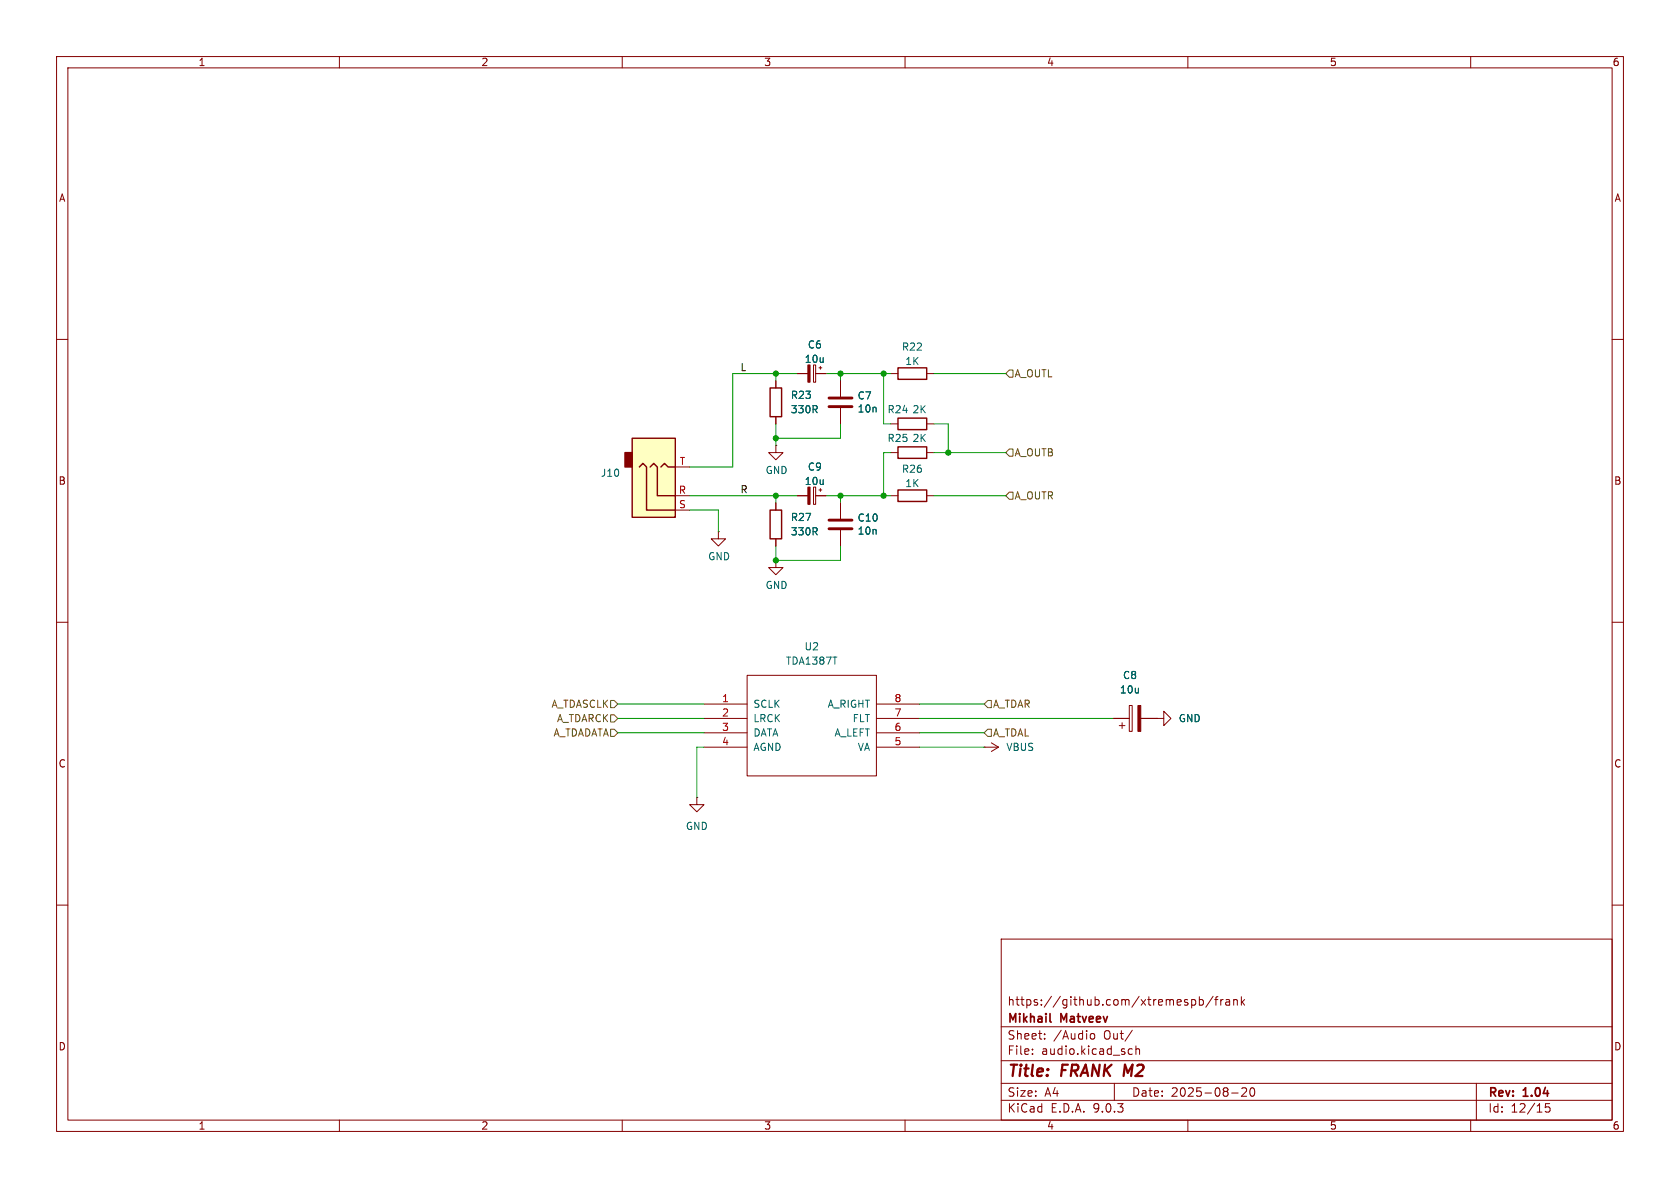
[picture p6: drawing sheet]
(kicad_sch
 (version 20250114)
 (generator "eeschema")
 (generator_version "9.0")
 (paper "A4")
 (title_block
  (title "FRANK M2")
  (date "2025-08-20")
  (rev "1.04")
  (company "Mikhail Matveev")
  (comment 1 "https://github.com/xtremespb/frank"))
 (lib_symbols
  (symbol "Device:C"
   (pin_numbers (hide yes))
   (pin_names
    (offset 0.254)) (exclude_from_sim no) (in_bom yes) (on_board yes)
   (property "Reference" "C" (at 0.635 2.54 0) (effects (font (size 1.27 1.27)) (justify left)))
   (property "Value" "C" (at 0.635 -2.54 0) (effects (font (size 1.27 1.27)) (justify left)))
   (property "Footprint" "" (at 0.9652 -3.81 0) (effects (font (size 1.27 1.27)) (hide yes)))
   (property "Datasheet" "~" (at 0 0 0) (effects (font (size 1.27 1.27)) (hide yes)))
   (property "Description" "Unpolarized capacitor" (at 0 0 0) (effects (font (size 1.27 1.27)) (hide yes)))
   (symbol "C_0_1"
    (polyline (pts (xy -2.032 0.762) (xy 2.032 0.762)) (stroke (width 0.508) (type default)) (fill (type none)))
    (polyline (pts (xy -2.032 -0.762) (xy 2.032 -0.762)) (stroke (width 0.508) (type default)) (fill (type none))))
   (symbol "C_1_1"
    (pin passive line (at 0 3.81 270) (length 2.794) (name "~" (effects (font (size 1.27 1.27)))) (number "1" (effects (font (size 1.27 1.27)))))
    (pin passive line (at 0 -3.81 90) (length 2.794) (name "~" (effects (font (size 1.27 1.27)))) (number "2" (effects (font (size 1.27 1.27))))))
   (embedded_fonts no))
  (symbol "Device:C_Polarized"
   (pin_numbers (hide yes))
   (pin_names
    (offset 0.254)) (exclude_from_sim no) (in_bom yes) (on_board yes)
   (property "Reference" "C" (at 0.635 2.54 0) (effects (font (size 1.27 1.27)) (justify left)))
   (property "Value" "C_Polarized" (at 0.635 -2.54 0) (effects (font (size 1.27 1.27)) (justify left)))
   (property "Footprint" "" (at 0.9652 -3.81 0) (effects (font (size 1.27 1.27)) (hide yes)))
   (property "Datasheet" "~" (at 0 0 0) (effects (font (size 1.27 1.27)) (hide yes)))
   (property "Description" "Polarized capacitor" (at 0 0 0) (effects (font (size 1.27 1.27)) (hide yes)))
   (symbol "C_Polarized_0_1"
    (rectangle (start -2.286 0.508) (end 2.286 1.016) (stroke (width 0) (type default)) (fill (type none)))
    (polyline (pts (xy -1.778 2.286) (xy -0.762 2.286)) (stroke (width 0) (type default)) (fill (type none)))
    (polyline (pts (xy -1.27 2.794) (xy -1.27 1.778)) (stroke (width 0) (type default)) (fill (type none)))
    (rectangle (start 2.286 -0.508) (end -2.286 -1.016) (stroke (width 0) (type default)) (fill (type outline))))
   (symbol "C_Polarized_1_1"
    (pin passive line (at 0 3.81 270) (length 2.794) (name "~" (effects (font (size 1.27 1.27)))) (number "1" (effects (font (size 1.27 1.27)))))
    (pin passive line (at 0 -3.81 90) (length 2.794) (name "~" (effects (font (size 1.27 1.27)))) (number "2" (effects (font (size 1.27 1.27))))))
   (embedded_fonts no))
  (symbol "Device:C_Polarized_Small"
   (pin_numbers (hide yes))
   (pin_names
    (offset 0.254) (hide yes)) (exclude_from_sim no) (in_bom yes) (on_board yes)
   (property "Reference" "C" (at 0.254 1.778 0) (effects (font (size 1.27 1.27)) (justify left)))
   (property "Value" "C_Polarized_Small" (at 0.254 -2.032 0) (effects (font (size 1.27 1.27)) (justify left)))
   (property "Footprint" "" (at 0 0 0) (effects (font (size 1.27 1.27)) (hide yes)))
   (property "Datasheet" "~" (at 0 0 0) (effects (font (size 1.27 1.27)) (hide yes)))
   (property "Description" "Polarized capacitor, small symbol" (at 0 0 0) (effects (font (size 1.27 1.27)) (hide yes)))
   (symbol "C_Polarized_Small_0_1"
    (rectangle (start -1.524 0.6858) (end 1.524 0.3048) (stroke (width 0) (type default)) (fill (type none)))
    (rectangle (start -1.524 -0.3048) (end 1.524 -0.6858) (stroke (width 0) (type default)) (fill (type outline)))
    (polyline (pts (xy -1.27 1.524) (xy -0.762 1.524)) (stroke (width 0) (type default)) (fill (type none)))
    (polyline (pts (xy -1.016 1.27) (xy -1.016 1.778)) (stroke (width 0) (type default)) (fill (type none))))
   (symbol "C_Polarized_Small_1_1"
    (pin passive line (at 0 2.54 270) (length 1.8542) (name "~" (effects (font (size 1.27 1.27)))) (number "1" (effects (font (size 1.27 1.27)))))
    (pin passive line (at 0 -2.54 90) (length 1.8542) (name "~" (effects (font (size 1.27 1.27)))) (number "2" (effects (font (size 1.27 1.27))))))
   (embedded_fonts no))
  (symbol "Device:R"
   (pin_numbers (hide yes))
   (pin_names
    (offset 0)) (exclude_from_sim no) (in_bom yes) (on_board yes)
   (property "Reference" "R" (at 2.032 0 90) (effects (font (size 1.27 1.27))))
   (property "Value" "R" (at 0 0 90) (effects (font (size 1.27 1.27))))
   (property "Footprint" "" (at -1.778 0 90) (effects (font (size 1.27 1.27)) (hide yes)))
   (property "Datasheet" "~" (at 0 0 0) (effects (font (size 1.27 1.27)) (hide yes)))
   (property "Description" "Resistor" (at 0 0 0) (effects (font (size 1.27 1.27)) (hide yes)))
   (symbol "R_0_1"
    (rectangle (start -1.016 -2.54) (end 1.016 2.54) (stroke (width 0.254) (type default)) (fill (type none))))
   (symbol "R_1_1"
    (pin passive line (at 0 3.81 270) (length 1.27) (name "~" (effects (font (size 1.27 1.27)))) (number "1" (effects (font (size 1.27 1.27)))))
    (pin passive line (at 0 -3.81 90) (length 1.27) (name "~" (effects (font (size 1.27 1.27)))) (number "2" (effects (font (size 1.27 1.27))))))
   (embedded_fonts no))
  (symbol "FRANK:AudioJack_3.5mm" (exclude_from_sim no) (in_bom yes) (on_board yes)
   (property "Reference" "AJ2" (at -7.1119 -4.0097 0) (effects (font (size 1.27 1.27)) (justify right)))
   (property "Value" "Audio Out" (at 2.54 -11.43 0) (effects (font (size 1.27 1.27)) (justify right) (hide yes)))
   (property "Footprint" "LIBS:Jack_3.5mm" (at 0 0 0) (effects (font (size 1.27 1.27)) (hide yes)))
   (property "Datasheet" "~" (at 0 0 0) (effects (font (size 1.27 1.27)) (hide yes)))
   (property "Description" "" (at 0 0 0) (effects (font (size 1.27 1.27)) (hide yes)))
   (symbol "AudioJack_3.5mm_0_1"
    (rectangle (start -5.08 -5.08) (end -6.35 -7.62) (stroke (width 0.254) (type default)) (fill (type outline)))
    (polyline (pts (xy -1.905 -5.08) (xy -1.27 -5.715) (xy -0.635 -5.08) (xy -0.635 0) (xy 2.54 0)) (stroke (width 0.254) (type default)) (fill (type none)))
    (polyline (pts (xy 0 -5.08) (xy 0.635 -5.715) (xy 1.27 -5.08) (xy 2.54 -5.08)) (stroke (width 0.254) (type default)) (fill (type none)))
    (rectangle (start 2.54 3.81) (end -5.08 -10.16) (stroke (width 0.254) (type default)) (fill (type background)))
    (polyline (pts (xy 2.54 2.54) (xy -2.54 2.54) (xy -2.54 -5.08) (xy -3.175 -5.715) (xy -3.81 -5.08)) (stroke (width 0.254) (type default)) (fill (type none))))
   (symbol "AudioJack_3.5mm_1_1"
    (pin passive line (at 5.08 2.54 180) (length 2.54) (name "~" (effects (font (size 1.27 1.27)))) (number "S" (effects (font (size 1.27 1.27)))))
    (pin passive line (at 5.08 0 180) (length 2.54) (name "~" (effects (font (size 1.27 1.27)))) (number "R" (effects (font (size 1.27 1.27)))))
    (pin passive line (at 5.08 -5.08 180) (length 2.54) (name "~" (effects (font (size 1.27 1.27)))) (number "T" (effects (font (size 1.27 1.27))))))
   (embedded_fonts no))
  (symbol "FRANK:TDA1387T"
   (pin_names
    (offset 1.016)) (exclude_from_sim no) (in_bom yes) (on_board yes)
   (property "Reference" "TDA1" (at 0 13.97 0) (effects (font (size 1.27 1.27))))
   (property "Value" "TDA1387T" (at 0 11.43 0) (effects (font (size 1.27 1.27))))
   (property "Footprint" "MODULE" (at 0 0 0) (effects (font (size 1.27 1.27)) (hide yes)))
   (property "Datasheet" "DOCUMENTATION" (at 0 0 0) (effects (font (size 1.27 1.27)) (hide yes)))
   (property "Description" "" (at 0 0 0) (effects (font (size 1.27 1.27)) (hide yes)))
   (symbol "TDA1387T_1_0"
    (rectangle (start -11.43 -8.89) (end 11.43 8.89) (stroke (width 0) (type solid)) (fill (type none))))
   (symbol "TDA1387T_1_1"
    (pin input line (at -19.05 3.81 0) (length 7.62) (name "SCLK" (effects (font (size 1.27 1.27)))) (number "1" (effects (font (size 1.27 1.27)))))
    (pin input line (at -19.05 1.27 0) (length 7.62) (name "LRCK" (effects (font (size 1.27 1.27)))) (number "2" (effects (font (size 1.27 1.27)))))
    (pin input line (at -19.05 -1.27 0) (length 7.62) (name "DATA" (effects (font (size 1.27 1.27)))) (number "3" (effects (font (size 1.27 1.27)))))
    (pin input line (at -19.05 -3.81 0) (length 7.62) (name "AGND" (effects (font (size 1.27 1.27)))) (number "4" (effects (font (size 1.27 1.27)))))
    (pin input line (at 19.05 3.81 180) (length 7.62) (name "A_RIGHT" (effects (font (size 1.27 1.27)))) (number "8" (effects (font (size 1.27 1.27)))))
    (pin input line (at 19.05 1.27 180) (length 7.62) (name "FLT" (effects (font (size 1.27 1.27)))) (number "7" (effects (font (size 1.27 1.27)))))
    (pin input line (at 19.05 -1.27 180) (length 7.62) (name "A_LEFT" (effects (font (size 1.27 1.27)))) (number "6" (effects (font (size 1.27 1.27)))))
    (pin input line (at 19.05 -3.81 180) (length 7.62) (name "VA" (effects (font (size 1.27 1.27)))) (number "5" (effects (font (size 1.27 1.27))))))
   (embedded_fonts no))
  (symbol "GND_1"
   (power)
   (pin_numbers (hide yes))
   (pin_names
    (offset 0) (hide yes)) (exclude_from_sim no) (in_bom yes) (on_board yes)
   (property "Reference" "#PWR" (at 0 -6.35 0) (effects (font (size 1.27 1.27)) (hide yes)))
   (property "Value" "GND" (at 0 -3.81 0) (effects (font (size 1.27 1.27))))
   (property "Footprint" "" (at 0 0 0) (effects (font (size 1.27 1.27)) (hide yes)))
   (property "Datasheet" "" (at 0 0 0) (effects (font (size 1.27 1.27)) (hide yes)))
   (property "Description" "Power symbol creates a global label with name \"GND\" , ground" (at 0 0 0) (effects (font (size 1.27 1.27)) (hide yes)))
   (symbol "GND_1_0_1"
    (polyline (pts (xy 0 0) (xy 0 -1.27) (xy 1.27 -1.27) (xy 0 -2.54) (xy -1.27 -1.27) (xy 0 -1.27)) (stroke (width 0) (type default)) (fill (type none))))
   (symbol "GND_1_1_1"
    (pin power_in line (at 0 0 270) (length 0) (name "~" (effects (font (size 1.27 1.27)))) (number "1" (effects (font (size 1.27 1.27))))))
   (embedded_fonts no))
  (symbol "GND_2"
   (power)
   (pin_numbers (hide yes))
   (pin_names
    (offset 0) (hide yes)) (exclude_from_sim no) (in_bom yes) (on_board yes)
   (property "Reference" "#PWR" (at 0 -6.35 0) (effects (font (size 1.27 1.27)) (hide yes)))
   (property "Value" "GND" (at 0 -3.81 0) (effects (font (size 1.27 1.27))))
   (property "Footprint" "" (at 0 0 0) (effects (font (size 1.27 1.27)) (hide yes)))
   (property "Datasheet" "" (at 0 0 0) (effects (font (size 1.27 1.27)) (hide yes)))
   (property "Description" "Power symbol creates a global label with name \"GND\" , ground" (at 0 0 0) (effects (font (size 1.27 1.27)) (hide yes)))
   (symbol "GND_2_0_1"
    (polyline (pts (xy 0 0) (xy 0 -1.27) (xy 1.27 -1.27) (xy 0 -2.54) (xy -1.27 -1.27) (xy 0 -1.27)) (stroke (width 0) (type default)) (fill (type none))))
   (symbol "GND_2_1_1"
    (pin power_in line (at 0 0 270) (length 0) (name "~" (effects (font (size 1.27 1.27)))) (number "1" (effects (font (size 1.27 1.27))))))
   (embedded_fonts no))
  (symbol "GND_3"
   (power)
   (pin_numbers (hide yes))
   (pin_names
    (offset 0) (hide yes)) (exclude_from_sim no) (in_bom yes) (on_board yes)
   (property "Reference" "#PWR" (at 0 -6.35 0) (effects (font (size 1.27 1.27)) (hide yes)))
   (property "Value" "GND" (at 0 -3.81 0) (effects (font (size 1.27 1.27))))
   (property "Footprint" "" (at 0 0 0) (effects (font (size 1.27 1.27)) (hide yes)))
   (property "Datasheet" "" (at 0 0 0) (effects (font (size 1.27 1.27)) (hide yes)))
   (property "Description" "Power symbol creates a global label with name \"GND\" , ground" (at 0 0 0) (effects (font (size 1.27 1.27)) (hide yes)))
   (symbol "GND_3_0_1"
    (polyline (pts (xy 0 0) (xy 0 -1.27) (xy 1.27 -1.27) (xy 0 -2.54) (xy -1.27 -1.27) (xy 0 -1.27)) (stroke (width 0) (type default)) (fill (type none))))
   (symbol "GND_3_1_1"
    (pin power_in line (at 0 0 270) (length 0) (name "~" (effects (font (size 1.27 1.27)))) (number "1" (effects (font (size 1.27 1.27))))))
   (embedded_fonts no))
  (symbol "GND_6"
   (power)
   (pin_numbers (hide yes))
   (pin_names
    (offset 0) (hide yes)) (exclude_from_sim no) (in_bom yes) (on_board yes)
   (property "Reference" "#PWR" (at 0 -6.35 0) (effects (font (size 1.27 1.27)) (hide yes)))
   (property "Value" "GND" (at 0 -3.81 0) (effects (font (size 1.27 1.27))))
   (property "Footprint" "" (at 0 0 0) (effects (font (size 1.27 1.27)) (hide yes)))
   (property "Datasheet" "" (at 0 0 0) (effects (font (size 1.27 1.27)) (hide yes)))
   (property "Description" "Power symbol creates a global label with name \"GND\" , ground" (at 0 0 0) (effects (font (size 1.27 1.27)) (hide yes)))
   (symbol "GND_6_0_1"
    (polyline (pts (xy 0 0) (xy 0 -1.27) (xy 1.27 -1.27) (xy 0 -2.54) (xy -1.27 -1.27) (xy 0 -1.27)) (stroke (width 0) (type default)) (fill (type none))))
   (symbol "GND_6_1_1"
    (pin power_in line (at 0 0 270) (length 0) (name "~" (effects (font (size 1.27 1.27)))) (number "1" (effects (font (size 1.27 1.27))))))
   (embedded_fonts no))
  (symbol "power:GND"
   (power)
   (pin_numbers (hide yes))
   (pin_names
    (offset 0) (hide yes)) (exclude_from_sim no) (in_bom yes) (on_board yes)
   (property "Reference" "#PWR" (at 0 -6.35 0) (effects (font (size 1.27 1.27)) (hide yes)))
   (property "Value" "GND" (at 0 -3.81 0) (effects (font (size 1.27 1.27))))
   (property "Footprint" "" (at 0 0 0) (effects (font (size 1.27 1.27)) (hide yes)))
   (property "Datasheet" "" (at 0 0 0) (effects (font (size 1.27 1.27)) (hide yes)))
   (property "Description" "Power symbol creates a global label with name \"GND\" , ground" (at 0 0 0) (effects (font (size 1.27 1.27)) (hide yes)))
   (symbol "GND_0_1"
    (polyline (pts (xy 0 0) (xy 0 -1.27) (xy 1.27 -1.27) (xy 0 -2.54) (xy -1.27 -1.27) (xy 0 -1.27)) (stroke (width 0) (type default)) (fill (type none))))
   (symbol "GND_1_1"
    (pin power_in line (at 0 0 270) (length 0) (name "~" (effects (font (size 1.27 1.27)))) (number "1" (effects (font (size 1.27 1.27))))))
   (embedded_fonts no))
  (symbol "power:VBUS"
   (power)
   (pin_numbers (hide yes))
   (pin_names
    (offset 0) (hide yes)) (exclude_from_sim no) (in_bom yes) (on_board yes)
   (property "Reference" "#PWR" (at 0 -3.81 0) (effects (font (size 1.27 1.27)) (hide yes)))
   (property "Value" "VBUS" (at 0 3.556 0) (effects (font (size 1.27 1.27))))
   (property "Footprint" "" (at 0 0 0) (effects (font (size 1.27 1.27)) (hide yes)))
   (property "Datasheet" "" (at 0 0 0) (effects (font (size 1.27 1.27)) (hide yes)))
   (property "Description" "Power symbol creates a global label with name \"VBUS\"" (at 0 0 0) (effects (font (size 1.27 1.27)) (hide yes)))
   (symbol "VBUS_0_1"
    (polyline (pts (xy -0.762 1.27) (xy 0 2.54)) (stroke (width 0) (type default)) (fill (type none)))
    (polyline (pts (xy 0 2.54) (xy 0.762 1.27)) (stroke (width 0) (type default)) (fill (type none)))
    (polyline (pts (xy 0 0) (xy 0 2.54)) (stroke (width 0) (type default)) (fill (type none))))
   (symbol "VBUS_1_1"
    (pin power_in line (at 0 0 90) (length 0) (name "~" (effects (font (size 1.27 1.27)))) (number "1" (effects (font (size 1.27 1.27))))))
   (embedded_fonts no)))
 (junction
  (at 137.16 66.04)
  (diameter 0)
  (color 0 0 0 0))
 (junction
  (at 156.21 87.63)
  (diameter 0)
  (color 0 0 0 0))
 (junction
  (at 137.16 77.47)
  (diameter 0)
  (color 0 0 0 0))
 (junction
  (at 167.64 80.01)
  (diameter 0)
  (color 0 0 0 0))
 (junction
  (at 137.16 99.06)
  (diameter 0)
  (color 0 0 0 0))
 (junction
  (at 148.59 87.63)
  (diameter 0)
  (color 0 0 0 0))
 (junction
  (at 137.16 87.63)
  (diameter 0)
  (color 0 0 0 0))
 (junction
  (at 156.21 66.04)
  (diameter 0)
  (color 0 0 0 0))
 (junction
  (at 148.59 66.04)
  (diameter 0)
  (color 0 0 0 0))
 (wire
  (pts (xy 148.59 87.63) (xy 156.21 87.63))
  (stroke (width 0) (type default)))
 (wire
  (pts (xy 148.59 87.63) (xy 146.05 87.63))
  (stroke (width 0) (type default)))
 (wire
  (pts (xy 148.59 66.04) (xy 156.21 66.04))
  (stroke (width 0) (type default)))
 (wire
  (pts (xy 129.54 66.04) (xy 137.16 66.04))
  (stroke (width 0) (type default)))
 (wire
  (pts (xy 109.22 124.46) (xy 124.46 124.46))
  (stroke (width 0) (type default)))
 (wire
  (pts (xy 157.48 80.01) (xy 156.21 80.01))
  (stroke (width 0) (type default)))
 (wire
  (pts (xy 148.59 99.06) (xy 137.16 99.06))
  (stroke (width 0) (type default)))
 (wire
  (pts (xy 121.92 90.17) (xy 127 90.17))
  (stroke (width 0) (type default)))
 (wire
  (pts (xy 137.16 74.93) (xy 137.16 77.47))
  (stroke (width 0) (type default)))
 (wire
  (pts (xy 156.21 87.63) (xy 157.48 87.63))
  (stroke (width 0) (type default)))
 (wire
  (pts (xy 148.59 77.47) (xy 137.16 77.47))
  (stroke (width 0) (type default)))
 (wire
  (pts (xy 148.59 66.04) (xy 146.05 66.04))
  (stroke (width 0) (type default)))
 (wire
  (pts (xy 121.92 82.55) (xy 129.54 82.55))
  (stroke (width 0) (type default)))
 (wire
  (pts (xy 162.56 129.54) (xy 173.99 129.54))
  (stroke (width 0) (type default)))
 (wire
  (pts (xy 121.92 87.63) (xy 137.16 87.63))
  (stroke (width 0) (type default)))
 (wire
  (pts (xy 109.22 129.54) (xy 124.46 129.54))
  (stroke (width 0) (type default)))
 (wire
  (pts (xy 156.21 66.04) (xy 157.48 66.04))
  (stroke (width 0) (type default)))
 (wire
  (pts (xy 140.97 87.63) (xy 137.16 87.63))
  (stroke (width 0) (type default)))
 (wire
  (pts (xy 167.64 80.01) (xy 165.1 80.01))
  (stroke (width 0) (type default)))
 (wire
  (pts (xy 148.59 67.31) (xy 148.59 66.04))
  (stroke (width 0) (type default)))
 (wire
  (pts (xy 148.59 74.93) (xy 148.59 77.47))
  (stroke (width 0) (type default)))
 (wire
  (pts (xy 157.48 74.93) (xy 156.21 74.93))
  (stroke (width 0) (type default)))
 (wire
  (pts (xy 162.56 132.08) (xy 173.99 132.08))
  (stroke (width 0) (type default)))
 (wire
  (pts (xy 137.16 66.04) (xy 137.16 67.31))
  (stroke (width 0) (type default)))
 (wire
  (pts (xy 137.16 77.47) (xy 137.16 78.74))
  (stroke (width 0) (type default)))
 (wire
  (pts (xy 162.56 124.46) (xy 173.99 124.46))
  (stroke (width 0) (type default)))
 (wire
  (pts (xy 165.1 66.04) (xy 177.8 66.04))
  (stroke (width 0) (type default)))
 (wire
  (pts (xy 137.16 87.63) (xy 137.16 88.9))
  (stroke (width 0) (type default)))
 (wire
  (pts (xy 165.1 74.93) (xy 167.64 74.93))
  (stroke (width 0) (type default)))
 (wire
  (pts (xy 165.1 87.63) (xy 177.8 87.63))
  (stroke (width 0) (type default)))
 (wire
  (pts (xy 162.56 127) (xy 196.85 127))
  (stroke (width 0) (type default)))
 (wire
  (pts (xy 129.54 66.04) (xy 129.54 82.55))
  (stroke (width 0) (type default)))
 (wire
  (pts (xy 137.16 96.52) (xy 137.16 99.06))
  (stroke (width 0) (type default)))
 (wire
  (pts (xy 167.64 80.01) (xy 177.8 80.01))
  (stroke (width 0) (type default)))
 (wire
  (pts (xy 167.64 74.93) (xy 167.64 80.01))
  (stroke (width 0) (type default)))
 (wire
  (pts (xy 148.59 96.52) (xy 148.59 99.06))
  (stroke (width 0) (type default)))
 (wire
  (pts (xy 127 90.17) (xy 127 93.98))
  (stroke (width 0) (type default)))
 (wire
  (pts (xy 140.97 66.04) (xy 137.16 66.04))
  (stroke (width 0) (type default)))
 (wire
  (pts (xy 148.59 88.9) (xy 148.59 87.63))
  (stroke (width 0) (type default)))
 (wire
  (pts (xy 124.46 132.08) (xy 123.19 132.08))
  (stroke (width 0) (type default)))
 (wire
  (pts (xy 109.22 127) (xy 124.46 127))
  (stroke (width 0) (type default)))
 (wire
  (pts (xy 156.21 80.01) (xy 156.21 87.63))
  (stroke (width 0) (type default)))
 (wire
  (pts (xy 123.19 132.08) (xy 123.19 140.97))
  (stroke (width 0) (type default)))
 (wire
  (pts (xy 156.21 66.04) (xy 156.21 74.93))
  (stroke (width 0) (type default)))
 (label "L"
  (at 130.81 66.04 0)
  (effects (font (size 1.27 1.27)) (justify left bottom)))
 (label "R"
  (at 130.81 87.63 0)
  (effects (font (size 1.27 1.27)) (justify left bottom)))
 (hierarchical_label "A_OUTL"
  (shape input)
  (at 177.8 66.04 0)
  (effects (font (size 1.27 1.27)) (justify left)))
 (hierarchical_label "A_OUTB"
  (shape input)
  (at 177.8 80.01 0)
  (effects (font (size 1.27 1.27)) (justify left)))
 (hierarchical_label "A_TDAL"
  (shape input)
  (at 173.99 129.54 0)
  (effects (font (size 1.27 1.27)) (justify left)))
 (hierarchical_label "A_TDASCLK"
  (shape input)
  (at 109.22 124.46 180)
  (effects (font (size 1.27 1.27)) (justify right)))
 (hierarchical_label "A_TDAR"
  (shape input)
  (at 173.99 124.46 0)
  (effects (font (size 1.27 1.27)) (justify left)))
 (hierarchical_label "A_TDARCK"
  (shape input)
  (at 109.22 127 180)
  (effects (font (size 1.27 1.27)) (justify right)))
 (hierarchical_label "A_OUTR"
  (shape input)
  (at 177.8 87.63 0)
  (effects (font (size 1.27 1.27)) (justify left)))
 (hierarchical_label "A_TDADATA"
  (shape input)
  (at 109.22 129.54 180)
  (effects (font (size 1.27 1.27)) (justify right)))
 (symbol
  (lib_id "power:GND")
  (at 123.19 140.97 0)
  (unit 1)
  (exclude_from_sim no)
  (in_bom yes)
  (on_board yes)
  (dnp no)
  (fields_autoplaced yes)
  (property "Reference" "#PWR043" (at 123.19 147.32 0) (effects (font (size 1.27 1.27)) (hide yes)))
  (property "Value" "GND" (at 123.19 146.05 0) (effects (font (size 1.27 1.27))))
  (property "Footprint" "" (at 123.19 140.97 0) (effects (font (size 1.27 1.27)) (hide yes)))
  (property "Datasheet" "" (at 123.19 140.97 0) (effects (font (size 1.27 1.27)) (hide yes)))
  (property "Description" "Power symbol creates a global label with name \"GND\" , ground" (at 123.19 140.97 0) (effects (font (size 1.27 1.27)) (hide yes)))
  (pin "1"))
 (symbol
  (lib_id "Device:R")
  (at 161.29 74.93 90)
  (unit 1)
  (exclude_from_sim no)
  (in_bom yes)
  (on_board yes)
  (dnp no)
  (property "Reference" "R24" (at 158.75 72.39 90) (effects (font (size 1.27 1.27))))
  (property "Value" "2K" (at 162.56 72.39 90) (effects (font (size 1.27 1.27))))
  (property "Footprint" "FRANK:Resistor (0805)" (at 161.29 76.708 90) (effects (font (size 1.27 1.27)) (hide yes)))
  (property "Datasheet" "https://www.vishay.com/docs/28952/mcs0402at-mct0603at-mcu0805at-mca1206at.pdf" (at 161.29 74.93 0) (effects (font (size 1.27 1.27)) (hide yes)))
  (property "Description" "" (at 161.29 74.93 0) (effects (font (size 1.27 1.27)) (hide yes)))
  (property "AliExpress" "https://www.aliexpress.com/item/1005005945735199.html" (at 161.29 74.93 0) (effects (font (size 1.27 1.27)) (hide yes)))
  (pin "1")
  (pin "2"))
 (symbol
  (lib_id "Device:C_Polarized_Small")
  (at 143.51 87.63 270)
  (unit 1)
  (exclude_from_sim no)
  (in_bom yes)
  (on_board yes)
  (dnp no)
  (fields_autoplaced yes)
  (property "Reference" "C9" (at 144.0561 82.5332 90) (effects (font (size 1.27 1.27))))
  (property "Value" "10u" (at 144.0561 85.0701 90) (effects (font (size 1.27 1.27))))
  (property "Footprint" "FRANK:Capacitor (3528, tantalum, polar)" (at 143.51 87.63 0) (effects (font (size 1.27 1.27)) (hide yes)))
  (property "Datasheet" "https://eu.mouser.com/datasheet/2/447/KEM_T2005_T491-3316937.pdf" (at 143.51 87.63 0) (effects (font (size 1.27 1.27)) (hide yes)))
  (property "Description" "" (at 143.51 87.63 0) (effects (font (size 1.27 1.27)) (hide yes)))
  (property "AliExpress" "https://www.aliexpress.com/item/1005006870280809.html" (at 143.51 87.63 0) (effects (font (size 1.27 1.27)) (hide yes)))
  (pin "1")
  (pin "2"))
 (symbol
  (lib_id "Device:C_Polarized")
  (at 200.66 127 90)
  (unit 1)
  (exclude_from_sim no)
  (in_bom yes)
  (on_board yes)
  (dnp no)
  (fields_autoplaced yes)
  (property "Reference" "C8" (at 199.771 119.38 90) (effects (font (size 1.27 1.27))))
  (property "Value" "10u" (at 199.771 121.92 90) (effects (font (size 1.27 1.27))))
  (property "Footprint" "FRANK:Capacitor (3528, tantalum, polar)" (at 204.47 126.0348 0) (effects (font (size 1.27 1.27)) (hide yes)))
  (property "Datasheet" "https://eu.mouser.com/datasheet/2/447/KEM_T2005_T491-3316937.pdf" (at 200.66 127 0) (effects (font (size 1.27 1.27)) (hide yes)))
  (property "Description" "Polarized capacitor" (at 200.66 127 0) (effects (font (size 1.27 1.27)) (hide yes)))
  (property "AliExpress" "https://www.aliexpress.com/item/1005006870280809.html" (at 200.66 127 0) (effects (font (size 1.27 1.27)) (hide yes)))
  (pin "2")
  (pin "1"))
 (symbol
  (lib_id "Device:R")
  (at 161.29 87.63 90)
  (unit 1)
  (exclude_from_sim no)
  (in_bom yes)
  (on_board yes)
  (dnp no)
  (fields_autoplaced yes)
  (property "Reference" "R26" (at 161.29 82.9142 90) (effects (font (size 1.27 1.27))))
  (property "Value" "1K" (at 161.29 85.4511 90) (effects (font (size 1.27 1.27))))
  (property "Footprint" "FRANK:Resistor (0805)" (at 161.29 89.408 90) (effects (font (size 1.27 1.27)) (hide yes)))
  (property "Datasheet" "https://www.vishay.com/docs/28952/mcs0402at-mct0603at-mcu0805at-mca1206at.pdf" (at 161.29 87.63 0) (effects (font (size 1.27 1.27)) (hide yes)))
  (property "Description" "" (at 161.29 87.63 0) (effects (font (size 1.27 1.27)) (hide yes)))
  (property "AliExpress" "https://www.aliexpress.com/item/1005005945735199.html" (at 161.29 87.63 0) (effects (font (size 1.27 1.27)) (hide yes)))
  (pin "1")
  (pin "2"))
 (symbol
  (lib_id "Device:R")
  (at 137.16 92.71 0)
  (unit 1)
  (exclude_from_sim no)
  (in_bom yes)
  (on_board yes)
  (dnp no)
  (fields_autoplaced yes)
  (property "Reference" "R27" (at 139.7 91.4399 0) (effects (font (size 1.27 1.27)) (justify left)))
  (property "Value" "330R" (at 139.7 93.9799 0) (effects (font (size 1.27 1.27)) (justify left)))
  (property "Footprint" "FRANK:Resistor (0805)" (at 135.382 92.71 90) (effects (font (size 1.27 1.27)) (hide yes)))
  (property "Datasheet" "https://www.vishay.com/docs/28952/mcs0402at-mct0603at-mcu0805at-mca1206at.pdf" (at 137.16 92.71 0) (effects (font (size 1.27 1.27)) (hide yes)))
  (property "Description" "" (at 137.16 92.71 0) (effects (font (size 1.27 1.27)) (hide yes)))
  (property "AliExpress" "https://www.aliexpress.com/item/1005005945735199.html" (at 137.16 92.71 0) (effects (font (size 1.27 1.27)) (hide yes)))
  (pin "1")
  (pin "2"))
 (symbol
  (lib_id "Device:R")
  (at 161.29 80.01 90)
  (unit 1)
  (exclude_from_sim no)
  (in_bom yes)
  (on_board yes)
  (dnp no)
  (property "Reference" "R25" (at 158.75 77.47 90) (effects (font (size 1.27 1.27))))
  (property "Value" "2K" (at 162.56 77.47 90) (effects (font (size 1.27 1.27))))
  (property "Footprint" "FRANK:Resistor (0805)" (at 161.29 81.788 90) (effects (font (size 1.27 1.27)) (hide yes)))
  (property "Datasheet" "https://www.vishay.com/docs/28952/mcs0402at-mct0603at-mcu0805at-mca1206at.pdf" (at 161.29 80.01 0) (effects (font (size 1.27 1.27)) (hide yes)))
  (property "Description" "" (at 161.29 80.01 0) (effects (font (size 1.27 1.27)) (hide yes)))
  (property "AliExpress" "https://www.aliexpress.com/item/1005005945735199.html" (at 161.29 80.01 0) (effects (font (size 1.27 1.27)) (hide yes)))
  (pin "1")
  (pin "2"))
 (symbol
  (lib_name "GND_3")
  (lib_id "power:GND")
  (at 137.16 78.74 0)
  (unit 1)
  (exclude_from_sim no)
  (in_bom yes)
  (on_board yes)
  (dnp no)
  (property "Reference" "#PWR041" (at 137.16 85.09 0) (effects (font (size 1.27 1.27)) (hide yes)))
  (property "Value" "GND" (at 137.287 83.1342 0) (effects (font (size 1.27 1.27))))
  (property "Footprint" "" (at 137.16 78.74 0) (effects (font (size 1.27 1.27)) (hide yes)))
  (property "Datasheet" "" (at 137.16 78.74 0) (effects (font (size 1.27 1.27)) (hide yes)))
  (property "Description" "Power symbol creates a global label with name \"GND\" , ground" (at 137.16 78.74 0) (effects (font (size 1.27 1.27)) (hide yes)))
  (pin "1"))
 (symbol
  (lib_id "Device:R")
  (at 161.29 66.04 90)
  (unit 1)
  (exclude_from_sim no)
  (in_bom yes)
  (on_board yes)
  (dnp no)
  (fields_autoplaced yes)
  (property "Reference" "R22" (at 161.29 61.3242 90) (effects (font (size 1.27 1.27))))
  (property "Value" "1K" (at 161.29 63.8611 90) (effects (font (size 1.27 1.27))))
  (property "Footprint" "FRANK:Resistor (0805)" (at 161.29 67.818 90) (effects (font (size 1.27 1.27)) (hide yes)))
  (property "Datasheet" "https://www.vishay.com/docs/28952/mcs0402at-mct0603at-mcu0805at-mca1206at.pdf" (at 161.29 66.04 0) (effects (font (size 1.27 1.27)) (hide yes)))
  (property "Description" "" (at 161.29 66.04 0) (effects (font (size 1.27 1.27)) (hide yes)))
  (property "AliExpress" "https://www.aliexpress.com/item/1005005945735199.html" (at 161.29 66.04 0) (effects (font (size 1.27 1.27)) (hide yes)))
  (pin "1")
  (pin "2"))
 (symbol
  (lib_id "FRANK:TDA1387T")
  (at 143.51 128.27 0)
  (unit 1)
  (exclude_from_sim no)
  (in_bom yes)
  (on_board yes)
  (dnp no)
  (fields_autoplaced yes)
  (property "Reference" "U2" (at 143.51 114.3 0) (effects (font (size 1.27 1.27))))
  (property "Value" "TDA1387T" (at 143.51 116.84 0) (effects (font (size 1.27 1.27))))
  (property "Footprint" "FRANK:SO-8" (at 143.51 128.27 0) (effects (font (size 1.27 1.27)) (hide yes)))
  (property "Datasheet" "https://github.com/xtremespb/frank/raw/refs/heads/minifrank_rev2/DOCS/TDA1387T.pdf" (at 143.51 128.27 0) (effects (font (size 1.27 1.27)) (hide yes)))
  (property "Description" "" (at 143.51 128.27 0) (effects (font (size 1.27 1.27)) (hide yes)))
  (property "AliExpress" "https://www.aliexpress.com/item/32995595000.html" (at 143.51 128.27 0) (effects (font (size 1.27 1.27)) (hide yes)))
  (pin "1")
  (pin "2")
  (pin "3")
  (pin "4")
  (pin "5")
  (pin "6")
  (pin "7")
  (pin "8"))
 (symbol
  (lib_name "GND_6")
  (lib_id "power:GND")
  (at 204.47 127 90)
  (unit 1)
  (exclude_from_sim no)
  (in_bom yes)
  (on_board yes)
  (dnp no)
  (fields_autoplaced yes)
  (property "Reference" "#PWR040" (at 210.82 127 0) (effects (font (size 1.27 1.27)) (hide yes)))
  (property "Value" "GND" (at 208.28 126.9999 90) (effects (font (size 1.27 1.27)) (justify right)))
  (property "Footprint" "" (at 204.47 127 0) (effects (font (size 1.27 1.27)) (hide yes)))
  (property "Datasheet" "" (at 204.47 127 0) (effects (font (size 1.27 1.27)) (hide yes)))
  (property "Description" "Power symbol creates a global label with name \"GND\" , ground" (at 204.47 127 0) (effects (font (size 1.27 1.27)) (hide yes)))
  (pin "1"))
 (symbol
  (lib_id "FRANK:AudioJack_3.5mm")
  (at 116.84 87.63 0)
  (mirror x)
  (unit 1)
  (exclude_from_sim no)
  (in_bom yes)
  (on_board yes)
  (dnp no)
  (property "Reference" "J10" (at 109.7281 83.6203 0) (effects (font (size 1.27 1.27)) (justify right)))
  (property "Value" "SJ1-353XNG" (at 119.38 76.2 0) (effects (font (size 1.27 1.27)) (justify right) (hide yes)))
  (property "Footprint" "FRANK:Jack (3.5mm)" (at 116.84 87.63 0) (effects (font (size 1.27 1.27)) (hide yes)))
  (property "Datasheet" "~" (at 116.84 87.63 0) (effects (font (size 1.27 1.27)) (hide yes)))
  (property "Description" "" (at 116.84 87.63 0) (effects (font (size 1.27 1.27)) (hide yes)))
  (property "AliExpress" "https://www.aliexpress.com/item/1005006710837751.html" (at 116.84 87.63 0) (effects (font (size 1.27 1.27)) (hide yes)))
  (pin "R")
  (pin "S")
  (pin "T"))
 (symbol
  (lib_id "power:VBUS")
  (at 173.99 132.08 270)
  (unit 1)
  (exclude_from_sim no)
  (in_bom yes)
  (on_board yes)
  (dnp no)
  (fields_autoplaced yes)
  (property "Reference" "#PWR042" (at 170.18 132.08 0) (effects (font (size 1.27 1.27)) (hide yes)))
  (property "Value" "VBUS" (at 177.8 132.0799 90) (effects (font (size 1.27 1.27)) (justify left)))
  (property "Footprint" "" (at 173.99 132.08 0) (effects (font (size 1.27 1.27)) (hide yes)))
  (property "Datasheet" "" (at 173.99 132.08 0) (effects (font (size 1.27 1.27)) (hide yes)))
  (property "Description" "Power symbol creates a global label with name \"VBUS\"" (at 173.99 132.08 0) (effects (font (size 1.27 1.27)) (hide yes)))
  (pin "1"))
 (symbol
  (lib_id "Device:C")
  (at 148.59 92.71 0)
  (unit 1)
  (exclude_from_sim no)
  (in_bom yes)
  (on_board yes)
  (dnp no)
  (property "Reference" "C10" (at 151.511 91.5416 0) (effects (font (size 1.27 1.27)) (justify left)))
  (property "Value" "10n" (at 151.511 93.853 0) (effects (font (size 1.27 1.27)) (justify left)))
  (property "Footprint" "FRANK:Capacitor (0805)" (at 149.5552 96.52 0) (effects (font (size 1.27 1.27)) (hide yes)))
  (property "Datasheet" "https://eu.mouser.com/datasheet/2/40/KGM_X7R-3223212.pdf" (at 148.59 92.71 0) (effects (font (size 1.27 1.27)) (hide yes)))
  (property "Description" "" (at 148.59 92.71 0) (effects (font (size 1.27 1.27)) (hide yes)))
  (property "AliExpress" "https://www.aliexpress.com/item/33008008276.html" (at 148.59 92.71 0) (effects (font (size 1.27 1.27)) (hide yes)))
  (pin "1")
  (pin "2"))
 (symbol
  (lib_id "Device:C")
  (at 148.59 71.12 0)
  (unit 1)
  (exclude_from_sim no)
  (in_bom yes)
  (on_board yes)
  (dnp no)
  (property "Reference" "C7" (at 151.511 69.9516 0) (effects (font (size 1.27 1.27)) (justify left)))
  (property "Value" "10n" (at 151.511 72.263 0) (effects (font (size 1.27 1.27)) (justify left)))
  (property "Footprint" "FRANK:Capacitor (0805)" (at 149.5552 74.93 0) (effects (font (size 1.27 1.27)) (hide yes)))
  (property "Datasheet" "https://eu.mouser.com/datasheet/2/40/KGM_X7R-3223212.pdf" (at 148.59 71.12 0) (effects (font (size 1.27 1.27)) (hide yes)))
  (property "Description" "" (at 148.59 71.12 0) (effects (font (size 1.27 1.27)) (hide yes)))
  (property "AliExpress" "https://www.aliexpress.com/item/33008008276.html" (at 148.59 71.12 0) (effects (font (size 1.27 1.27)) (hide yes)))
  (pin "1")
  (pin "2"))
 (symbol
  (lib_id "Device:C_Polarized_Small")
  (at 143.51 66.04 270)
  (unit 1)
  (exclude_from_sim no)
  (in_bom yes)
  (on_board yes)
  (dnp no)
  (fields_autoplaced yes)
  (property "Reference" "C6" (at 144.0561 60.9432 90) (effects (font (size 1.27 1.27))))
  (property "Value" "10u" (at 144.0561 63.4801 90) (effects (font (size 1.27 1.27))))
  (property "Footprint" "FRANK:Capacitor (3528, tantalum, polar)" (at 143.51 66.04 0) (effects (font (size 1.27 1.27)) (hide yes)))
  (property "Datasheet" "https://eu.mouser.com/datasheet/2/447/KEM_T2005_T491-3316937.pdf" (at 143.51 66.04 0) (effects (font (size 1.27 1.27)) (hide yes)))
  (property "Description" "" (at 143.51 66.04 0) (effects (font (size 1.27 1.27)) (hide yes)))
  (property "AliExpress" "https://www.aliexpress.com/item/1005006870280809.html" (at 143.51 66.04 0) (effects (font (size 1.27 1.27)) (hide yes)))
  (pin "1")
  (pin "2"))
 (symbol
  (lib_name "GND_2")
  (lib_id "power:GND")
  (at 137.16 99.06 0)
  (unit 1)
  (exclude_from_sim no)
  (in_bom yes)
  (on_board yes)
  (dnp no)
  (property "Reference" "#PWR045" (at 137.16 105.41 0) (effects (font (size 1.27 1.27)) (hide yes)))
  (property "Value" "GND" (at 137.287 103.4542 0) (effects (font (size 1.27 1.27))))
  (property "Footprint" "" (at 137.16 99.06 0) (effects (font (size 1.27 1.27)) (hide yes)))
  (property "Datasheet" "" (at 137.16 99.06 0) (effects (font (size 1.27 1.27)) (hide yes)))
  (property "Description" "Power symbol creates a global label with name \"GND\" , ground" (at 137.16 99.06 0) (effects (font (size 1.27 1.27)) (hide yes)))
  (pin "1"))
 (symbol
  (lib_id "Device:R")
  (at 137.16 71.12 0)
  (unit 1)
  (exclude_from_sim no)
  (in_bom yes)
  (on_board yes)
  (dnp no)
  (fields_autoplaced yes)
  (property "Reference" "R23" (at 139.7 69.8499 0) (effects (font (size 1.27 1.27)) (justify left)))
  (property "Value" "330R" (at 139.7 72.3899 0) (effects (font (size 1.27 1.27)) (justify left)))
  (property "Footprint" "FRANK:Resistor (0805)" (at 135.382 71.12 90) (effects (font (size 1.27 1.27)) (hide yes)))
  (property "Datasheet" "https://www.vishay.com/docs/28952/mcs0402at-mct0603at-mcu0805at-mca1206at.pdf" (at 137.16 71.12 0) (effects (font (size 1.27 1.27)) (hide yes)))
  (property "Description" "" (at 137.16 71.12 0) (effects (font (size 1.27 1.27)) (hide yes)))
  (property "AliExpress" "https://www.aliexpress.com/item/1005005945735199.html" (at 137.16 71.12 0) (effects (font (size 1.27 1.27)) (hide yes)))
  (pin "1")
  (pin "2"))
 (symbol
  (lib_name "GND_1")
  (lib_id "power:GND")
  (at 127 93.98 0)
  (unit 1)
  (exclude_from_sim no)
  (in_bom yes)
  (on_board yes)
  (dnp no)
  (property "Reference" "#PWR044" (at 127 100.33 0) (effects (font (size 1.27 1.27)) (hide yes)))
  (property "Value" "GND" (at 127.127 98.3742 0) (effects (font (size 1.27 1.27))))
  (property "Footprint" "" (at 127 93.98 0) (effects (font (size 1.27 1.27)) (hide yes)))
  (property "Datasheet" "" (at 127 93.98 0) (effects (font (size 1.27 1.27)) (hide yes)))
  (property "Description" "Power symbol creates a global label with name \"GND\" , ground" (at 127 93.98 0) (effects (font (size 1.27 1.27)) (hide yes)))
  (pin "1")))
